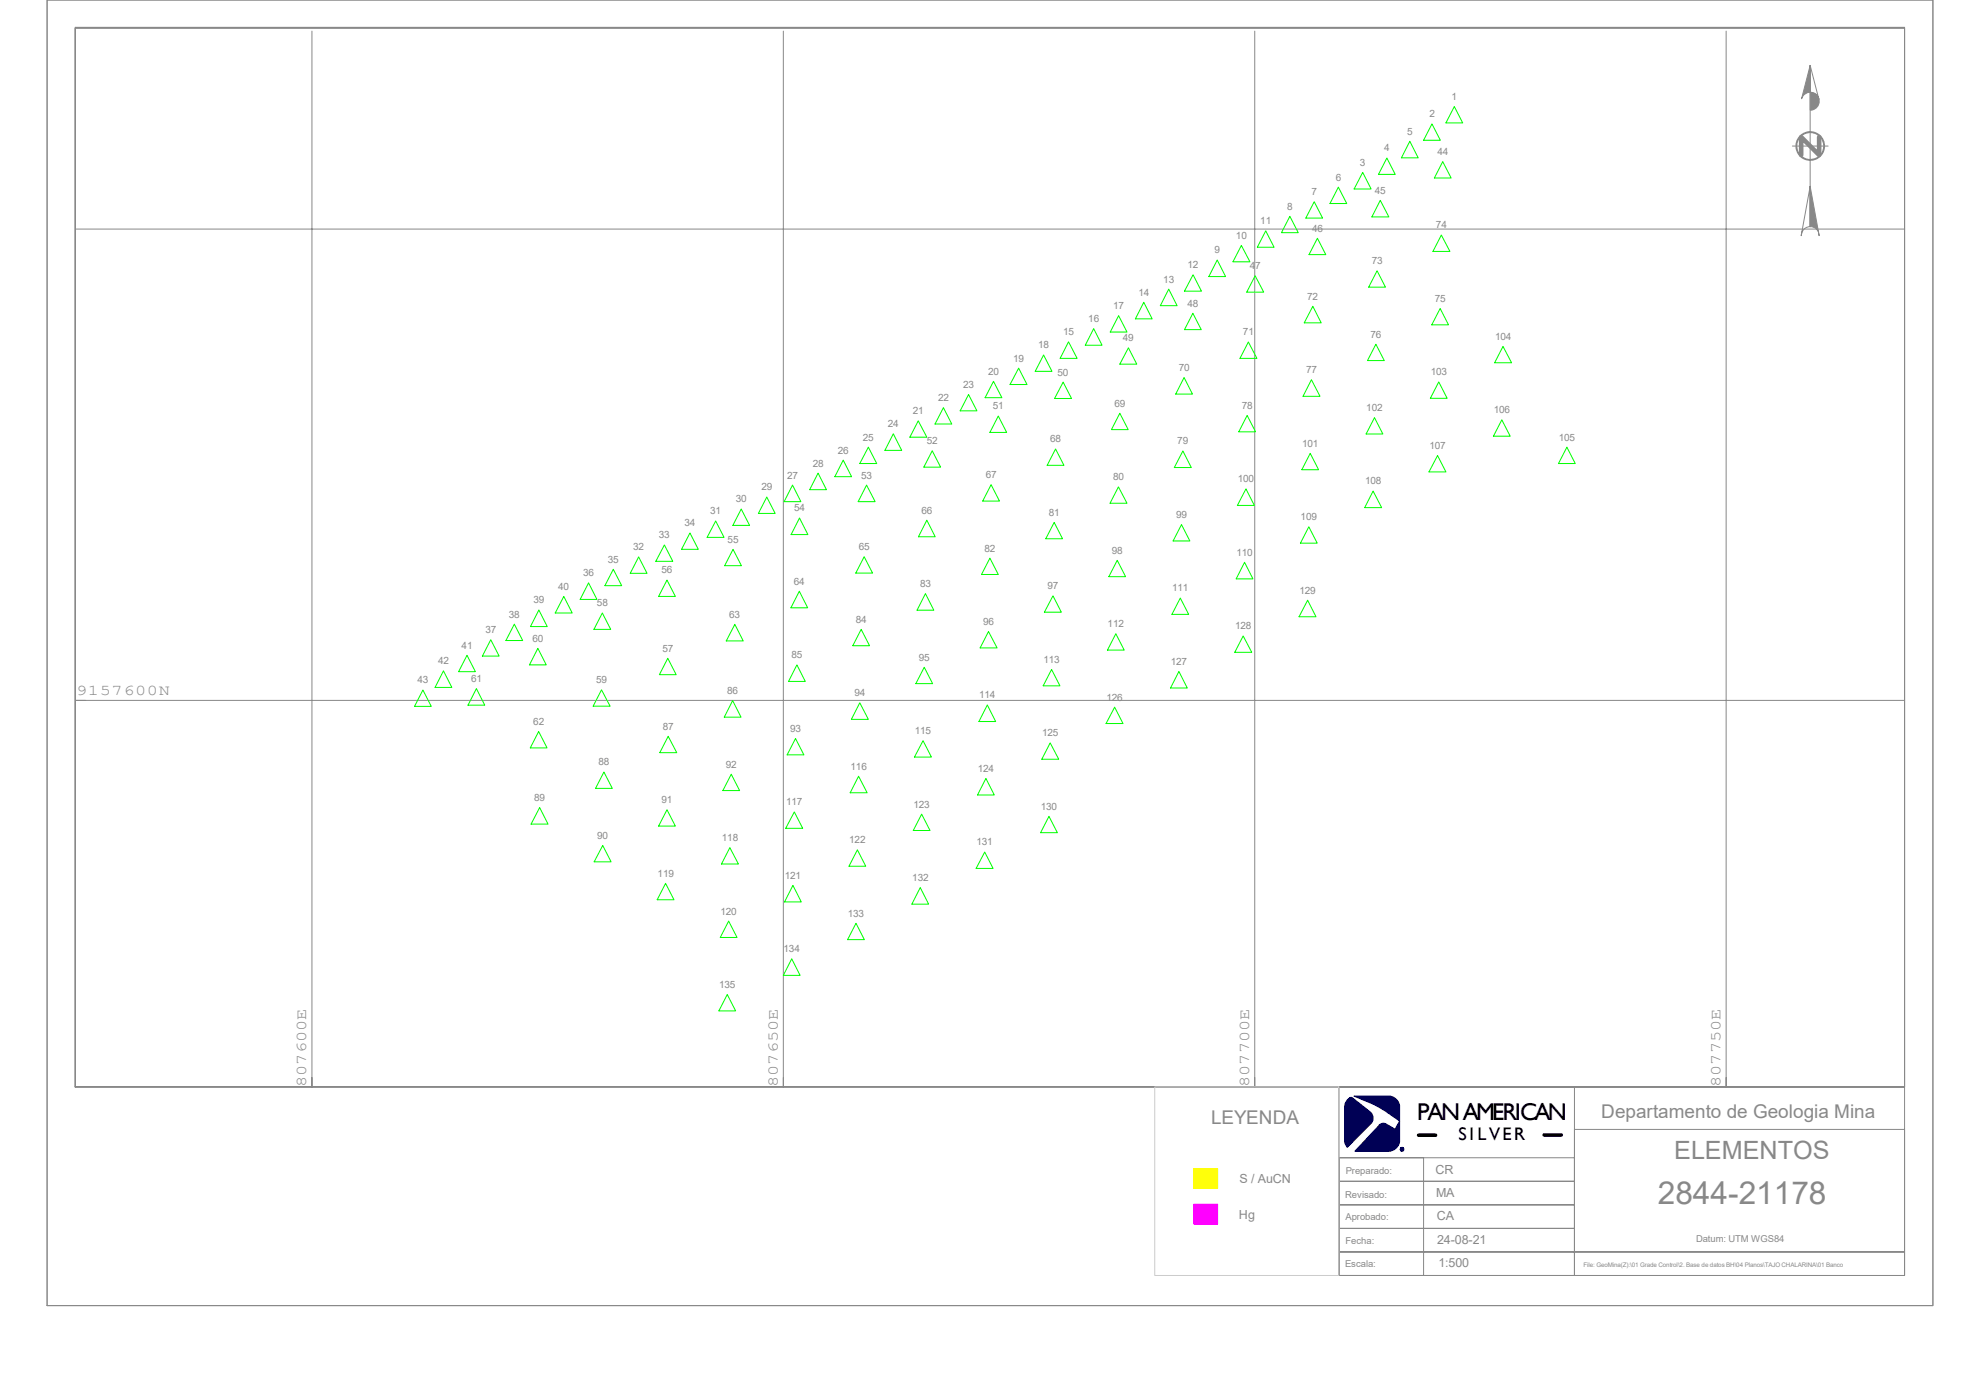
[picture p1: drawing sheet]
<svg xmlns="http://www.w3.org/2000/svg" width="420mm" height="297mm" viewBox="0 0 420 297" stroke-linecap="round" stroke-linejoin="round" font-family="sans-serif">
<g fill="#888" stroke="#888" stroke-width=".21">
<path d="M384 39.5l1.9 10.5-.2-.9a1.82 1.82 0 0 0-1.7-1z" fill-rule="evenodd"/>
<path d="M384 19.6a1.91 1.91 0 0 1 1.9 1.9 1.91 1.91 0 0 1-1.9 1.9z" fill-rule="evenodd"/>
<path d="M384 13.9l-.1 5.7a2.01 2.01 0 0 0-1.8 1.4z" fill-rule="evenodd"/>
</g>
<g fill="#005" stroke="#005" stroke-width=".21">
<path d="M285.8 233.4l.6-.6 .5 .1 3.7 3a1.73 1.73 0 0 1 .4 2.3l-5.2 5.2-.5-.7-.1-.8v-7a2.22 2.22 0 0 1 .6-1.5z" fill-rule="evenodd"/>
<path d="M287.2 232.5h7.3a2.36 2.36 0 0 1 2.4 2.5v6.9a2.43 2.43 0 0 1-2.4 2.4l-7.1-.1 5-5.3a1.2 1.2 0 0 1 1.8-.4l1.7 1.1 1-1.8-3.1-2.1-2.3-1.3z" fill-rule="evenodd"/>
</g>
<path d="M253.2 247.9h5.1v4.2h-5.1z" fill-rule="evenodd" fill="#ff0" stroke="#ff0" stroke-width=".21"/>
<path d="M253.2 255.5h5.1v4.2h-5.1z" fill-rule="evenodd" fill="#f0f" stroke="#f0f" stroke-width=".21"/>
<g fill="none" stroke="#888" stroke-width=".21">
<path d="M10 0h400v277h-400zM16 6h388v224.6h-388zM16 5.8h388v224.8h-388zM66.2 6.6v224M166.2 6.6v224M266.1 6.6v224M366.1 6.6v224M384 13.9l1.8 7.2a1.88 1.88 0 0 0-1.8-1.5zM384 13.9v34.2M380.2 31h7.6M384 39.5l-.1 8.6a1.93 1.93 0 0 0-1.7 1.1l-.1 .8zM16.2 48.6h387.8"/>
<path d="M16.2 148.6h387.8M284 230.6h120v40h-120zM284 230.6h50v40h-50zM334 239.6h70v26h-70zM284 255.6h50v5h-50zM284 250.6h50v5h-50zM284 245.6h50v5h-50zM284 245.6h18v25h-18zM284 265.6h50v5h-50zM284 260.6h50v5h-50zM334 265.6h70v5h-70z"/>
<circle cx="384" cy="31" r="2.86"/>
<circle cx="384" cy="31" r="3"/>
</g>
<path d="M385.9 29.1v3.8l-3.8-3.8v3.8" fill="none" stroke="#888" stroke-width=".97"/>
<circle cx="297.4" cy="243.8" r=".32" fill="none" stroke="#005" stroke-width=".38"/>
<path d="M297.6 244.2h.1" fill="none" stroke="#005" stroke-width=".21"/>
<path d="M300.9 240.8h3.6M327.5 240.8h3.7" fill="none" stroke="#000" stroke-width=".76"/>
<path d="M244.9 230.6h39.1v40h-39.1z" fill="none" stroke="#ccc" stroke-width=".21"/>
<g fill="none" stroke="#0f0" stroke-width=".21">
<path d="M283.9 39.7l1.8 3.5h-3.6zM289.1 36.6l1.7 3.5h-3.6zM294.2 33.5l1.8 3.5h-3.6zM299 30l1.8 3.5h-3.5zM303.7 26.3l1.8 3.5h-3.5zM306 34.3l1.8 3.5h-3.6zM308.5 22.6l1.8 3.5h-3.6zM253.1 58.3l1.7 3.5h-3.6zM258.2 55.2l1.8 3.5h-3.6zM263.3 52.1l1.8 3.4h-3.6zM266.2 58.5l1.9 3.5h-3.6zM268.5 49l1.8 3.5h-3.6z"/>
<path d="M273.6 45.9l1.8 3.5h-3.6zM278.8 42.8l1.7 3.5h-3.5zM279.4 50.5l1.8 3.5h-3.5zM292.1 57.4l1.8 3.5h-3.6zM292.8 42.5l1.8 3.5h-3.6zM305.7 49.9l1.9 3.4h-3.6zM216.1 78.1l1.7 3.5h-3.6zM221.4 75.3l1.7 3.5h-3.5zM226.7 72.5l1.8 3.5h-3.6zM232 69.7l1.8 3.5h-3.6zM237.3 67l1.8 3.4h-3.6zM239.4 73.8l1.7 3.5h-3.6z"/>
<path d="M242.6 64.1l1.8 3.5h-3.6zM247.9 61.3l1.8 3.6h-3.6zM253 66.5l1.8 3.4h-3.6zM264.8 72.6l1.8 3.4h-3.6zM278.5 65l1.7 3.5h-3.6zM291.8 73l1.8 3.5h-3.5zM305.5 65.4l1.8 3.5h-3.6zM318.8 73.5l1.8 3.5h-3.6zM178.9 97.6l1.7 3.5h-3.5zM184.2 94.9l1.8 3.4h-3.6zM189.5 92l1.8 3.5h-3.6zM194.8 89.3l1.8 3.5h-3.6z"/>
<path d="M197.7 95.6l1.8 3.5h-3.5zM200.1 86.5l1.8 3.5h-3.6zM205.4 83.7l1.8 3.5h-3.5zM210.7 80.9l1.8 3.5h-3.5zM211.8 88.3l1.7 3.4h-3.5zM223.9 95.2l1.8 3.5h-3.6zM225.5 81.1l1.8 3.4h-3.6zM237.5 87.7l1.8 3.4h-3.5zM250.9 95.7l1.8 3.5h-3.6zM251.2 80.1l1.7 3.5h-3.5zM264.5 88.1l1.8 3.5h-3.5zM277.9 96.2l1.8 3.5h-3.6z"/>
<path d="M278.2 80.6l1.8 3.5h-3.6zM291.5 88.6l1.8 3.5h-3.5zM304.9 96.6l1.8 3.5h-3.6zM305.2 81l1.8 3.5h-3.6zM318.6 89.1l1.7 3.4h-3.5zM332.4 94.9l1.7 3.4h-3.5zM135.5 118.2l1.7 3.4h-3.5zM140.9 115.6l1.8 3.5h-3.6zM146.3 113.1l1.8 3.4h-3.5zM151.8 110.5l1.8 3.5h-3.6zM155.5 116.5l1.8 3.5h-3.6zM157.2 108l1.8 3.5h-3.6z"/>
<path d="M162.6 105.5l1.8 3.4h-3.5zM168.1 102.9l1.8 3.5h-3.6zM169.6 109.9l1.8 3.5h-3.6zM173.5 100.4l1.8 3.5h-3.6zM183.3 118.1l1.8 3.5h-3.6zM183.8 102.9l1.8 3.5h-3.6zM196.6 110.4l1.8 3.5h-3.6zM210 118.4l1.8 3.5h-3.6zM210.2 102.8l1.8 3.5h-3.6zM223.6 110.8l1.8 3.5h-3.6zM237 118.9l1.8 3.4h-3.6zM237.2 103.3l1.9 3.5h-3.6z"/>
<path d="M250.6 111.3l1.8 3.5h-3.6zM264 119.3l1.8 3.5h-3.6zM264.3 103.7l1.8 3.5h-3.6zM277.6 111.8l1.8 3.4h-3.6zM291.3 104.2l1.8 3.5h-3.6zM99.1 139l1.7 3.5h-3.5zM104.1 135.7l1.8 3.5h-3.6zM109.1 132.4l1.8 3.5h-3.6zM114.1 137.5l1.8 3.6h-3.6zM114.3 129.4l1.8 3.5h-3.6zM119.6 126.5l1.8 3.5h-3.6zM124.8 123.7l1.8 3.5h-3.5z"/>
<path d="M127.8 130l1.7 3.5h-3.5zM130.1 120.8l1.8 3.4h-3.6zM141.5 123.1l1.8 3.4h-3.6zM141.6 139.7l1.8 3.4h-3.5zM155.9 132.5l1.7 3.5h-3.5zM169.5 125.4l1.8 3.5h-3.5zM182.7 133.5l1.7 3.5h-3.5zM196.3 125.9l1.8 3.6h-3.6zM209.7 134l1.8 3.5h-3.6zM223.4 126.4l1.7 3.5h-3.6zM236.7 134.5l1.8 3.4h-3.6zM250.4 126.9l1.7 3.4h-3.5z"/>
<path d="M263.7 134.9l1.8 3.5h-3.6zM277.4 127.3l1.7 3.6h-3.6zM89.7 146.4l1.8 3.5h-3.6zM94.1 142.3l1.7 3.5h-3.5zM101 146.1l1.8 3.5h-3.5zM114.3 155.2l1.7 3.5h-3.5zM127.6 146.3l1.8 3.5h-3.6zM141.7 156.2l1.9 3.5h-3.6zM155.4 148.6l1.8 3.5h-3.6zM168.7 156.7l1.8 3.4h-3.5zM169 141.1l1.8 3.5h-3.5zM182.4 149.1l1.8 3.5h-3.6z"/>
<path d="M195.8 157.1l1.8 3.5h-3.6zM196 141.6l1.8 3.4h-3.5zM209.4 149.6l1.8 3.5h-3.6zM222.8 157.6l1.8 3.5h-3.6zM223.1 142l1.7 3.5h-3.5zM236.4 150l1.8 3.5h-3.6zM250.1 142.5l1.7 3.5h-3.5zM114.5 171.3l1.7 3.5h-3.6zM127.8 179.4l1.8 3.4h-3.6zM128.1 163.8l1.8 3.5h-3.6zM141.5 171.8l1.8 3.5h-3.6zM154.8 179.8l1.8 3.5h-3.6z"/>
<path d="M155.1 164.3l1.8 3.4h-3.6zM168.5 172.3l1.8 3.4h-3.6zM182.1 164.7l1.8 3.5h-3.6zM195.5 172.7l1.8 3.5h-3.6zM209.1 165.1l1.8 3.6h-3.6zM222.5 173.2l1.8 3.5h-3.6zM141.2 187.4l1.8 3.5h-3.6zM154.6 195.4l1.7 3.5h-3.5zM168.2 187.8l1.8 3.5h-3.6zM181.6 195.9l1.7 3.4h-3.5zM181.9 180.3l1.7 3.5h-3.5zM195.2 188.3l1.8 3.5h-3.6z"/>
<path d="M208.9 180.8l1.8 3.4h-3.6zM154.3 211l1.7 3.5h-3.5zM167.9 203.4l1.8 3.5h-3.5z"/>
</g>
<text font-size="6.7" fill="#888" x="351.7" y="255.4">2844-21178</text>
<text font-size="5.3" fill="#888" x="355.1" y="245.8">ELEMENTOS</text>
<text font-size="5.1" x="300.6" y="237.7">PAN AMERICAN</text>
<g font-size="4" fill="#888">
<text x="256.9" y="238.4">LEYENDA</text>
<text x="339.6" y="237.2">Departamento de Geologia Mina</text>
</g>
<text font-size="3.9" x="309.4" y="241.9">S I L V E R</text>
<g font-size="3.2" fill="#888">
<text x="16.2" y="147.4">9157600N</text>
<text x="64.9" y="230.6" transform="rotate(-90 64.9 230.6)">807600E</text>
<text x="165" y="230.6" transform="rotate(-90 165 230.6)">807650E</text>
<text x="265" y="230.6" transform="rotate(-90 265 230.6)">807700E</text>
<text x="365" y="230.6" transform="rotate(-90 365 230.6)">807750E</text>
</g>
<g font-size="2.7" fill="#888">
<text x="262.9" y="251.1">S / AuCN</text>
<text x="304.5" y="249.1">CR</text>
<text x="304.6" y="254">MA</text>
<text x="262.8" y="258.7">Hg</text>
<text x="304.8" y="258.8">CA</text>
<text x="304.8" y="263.9">24-08-21</text>
<text x="305.1" y="268.8">1:500</text>
</g>
<g font-size="2.1" fill="#888">
<text x="307.9" y="21.2">1</text>
<text x="298.4" y="28.6">5</text>
<text x="303.2" y="24.9">2</text>
<text x="288.5" y="35.2">3</text>
<text x="293.6" y="32.1">4</text>
<text x="304.9" y="32.9">44</text>
<text x="278.2" y="41.4">7</text>
<text x="283.3" y="38.3">6</text>
<text x="291.6" y="41.1">45</text>
<text x="267.3" y="47.6">11</text>
<text x="273" y="44.5">8</text>
<text x="257.6" y="53.8">9</text>
<text x="262.2" y="50.7">10</text>
<text x="278.3" y="49.1">46</text>
<text x="304.6" y="48.5">74</text>
<text x="246.8" y="59.9">13</text>
<text x="251.9" y="56.9">12</text>
<text x="265.1" y="57.1">47</text>
<text x="291" y="56">73</text>
<text x="236.1" y="65.6">17</text>
<text x="241.5" y="62.7">14</text>
<text x="251.9" y="65.1">48</text>
<text x="277.3" y="63.6">72</text>
<text x="304.3" y="64.1">75</text>
<text x="225.5" y="71.1">15</text>
<text x="230.8" y="68.3">16</text>
<text x="263.7" y="71.2">71</text>
<text x="290.7" y="71.6">76</text>
<text x="214.9" y="76.7">19</text>
<text x="220.2" y="73.9">18</text>
<text x="238.2" y="72.4">49</text>
<text x="317.1" y="72.1">104</text>
<text x="204.3" y="82.3">23</text>
<text x="209.6" y="79.5">20</text>
<text x="224.3" y="79.7">50</text>
<text x="250" y="78.7">70</text>
<text x="277" y="79.2">77</text>
<text x="303.5" y="79.6">103</text>
<text x="193.6" y="87.9">21</text>
<text x="199" y="85.1">22</text>
<text x="210.6" y="86.9">51</text>
<text x="236.4" y="86.3">69</text>
<text x="263.4" y="86.7">78</text>
<text x="289.8" y="87.2">102</text>
<text x="316.9" y="87.7">106</text>
<text x="183" y="93.5">25</text>
<text x="188.3" y="90.6">24</text>
<text x="196.6" y="94.2">52</text>
<text x="222.8" y="93.9">68</text>
<text x="249.7" y="94.3">79</text>
<text x="276.2" y="94.8">101</text>
<text x="303.2" y="95.3">107</text>
<text x="330.6" y="93.5">105</text>
<text x="167" y="101.5">27</text>
<text x="172.4" y="99">28</text>
<text x="177.7" y="96.2">26</text>
<text x="182.7" y="101.5">53</text>
<text x="209.1" y="101.4">67</text>
<text x="236.1" y="101.9">80</text>
<text x="156.1" y="106.6">30</text>
<text x="161.5" y="104.1">29</text>
<text x="262.6" y="102.3">100</text>
<text x="289.6" y="102.8">108</text>
<text x="145.2" y="111.7">34</text>
<text x="150.6" y="109.1">31</text>
<text x="168.4" y="108.5">54</text>
<text x="195.5" y="109">66</text>
<text x="222.5" y="109.4">81</text>
<text x="249.5" y="109.9">99</text>
<text x="275.9" y="110.4">109</text>
<text x="128.9" y="119.4">35</text>
<text x="134.3" y="116.8">32</text>
<text x="139.7" y="114.2">33</text>
<text x="154.3" y="115.1">55</text>
<text x="182.2" y="116.7">65</text>
<text x="208.8" y="117">82</text>
<text x="235.8" y="117.5">98</text>
<text x="262.3" y="117.9">110</text>
<text x="118.4" y="125.1">40</text>
<text x="123.7" y="122.3">36</text>
<text x="140.3" y="121.7">56</text>
<text x="168.4" y="124">64</text>
<text x="195.2" y="124.5">83</text>
<text x="222.2" y="125">97</text>
<text x="248.6" y="125.5">111</text>
<text x="275.6" y="125.9">129</text>
<text x="107.9" y="131">38</text>
<text x="113.2" y="128">39</text>
<text x="126.6" y="128.7">58</text>
<text x="154.7" y="131.1">63</text>
<text x="97.9" y="137.6">41</text>
<text x="103" y="134.3">37</text>
<text x="112.9" y="136.1">60</text>
<text x="181.5" y="132.1">84</text>
<text x="208.5" y="132.6">96</text>
<text x="234.9" y="133.1">112</text>
<text x="262" y="133.5">128</text>
<text x="92.9" y="140.9">42</text>
<text x="140.5" y="138.3">57</text>
<text x="167.9" y="139.7">85</text>
<text x="194.9" y="140.2">95</text>
<text x="221.3" y="140.6">113</text>
<text x="248.3" y="141.1">127</text>
<text x="88.6" y="145">43</text>
<text x="99.9" y="144.7">61</text>
<text x="126.4" y="144.9">59</text>
<text x="154.3" y="147.2">86</text>
<text x="181.2" y="147.7">94</text>
<text x="207.7" y="148.2">114</text>
<text x="234.7" y="148.6">126</text>
<text x="113.1" y="153.8">62</text>
<text x="140.6" y="154.8">87</text>
<text x="167.6" y="155.3">93</text>
<text x="194.1" y="155.7">115</text>
<text x="221.1" y="156.2">125</text>
<text x="127" y="162.4">88</text>
<text x="154" y="162.9">92</text>
<text x="180.4" y="163.3">116</text>
<text x="207.4" y="163.7">124</text>
<text x="113.3" y="169.9">89</text>
<text x="140.3" y="170.4">91</text>
<text x="166.8" y="170.9">117</text>
<text x="193.8" y="171.3">123</text>
<text x="220.8" y="171.8">130</text>
<text x="126.7" y="178">90</text>
<text x="153.1" y="178.4">118</text>
<text x="180.1" y="178.9">122</text>
<text x="207.1" y="179.4">131</text>
<text x="139.5" y="186">119</text>
<text x="166.5" y="186.4">121</text>
<text x="193.5" y="186.9">132</text>
<text x="152.8" y="194">120</text>
<text x="179.8" y="194.5">133</text>
<text x="166.2" y="202">134</text>
<text x="152.5" y="209.6">135</text>
</g>
<g font-size="2" fill="#888">
<text x="285.5" y="249.1">Preparado:</text>
<text x="285.3" y="254.1">Revisado:</text>
<text x="285.4" y="258.9">Aprobado:</text>
<text x="285.4" y="264">Fecha:</text>
<text x="359.7" y="263.4">Datum: UTM WGS84</text>
<text x="285.3" y="268.9">Escala:</text>
</g>
<text font-size="1.3" fill="#888" x="335.9" y="268.9">File: GeoMina(Z):\01 Grade Control\2. Base de datos BH\04 Planos\TAJO CHALARINA\01 Banco</text>
<text font-size=".5" fill="#005" x="297.2" y="244">R</text>
</svg>
